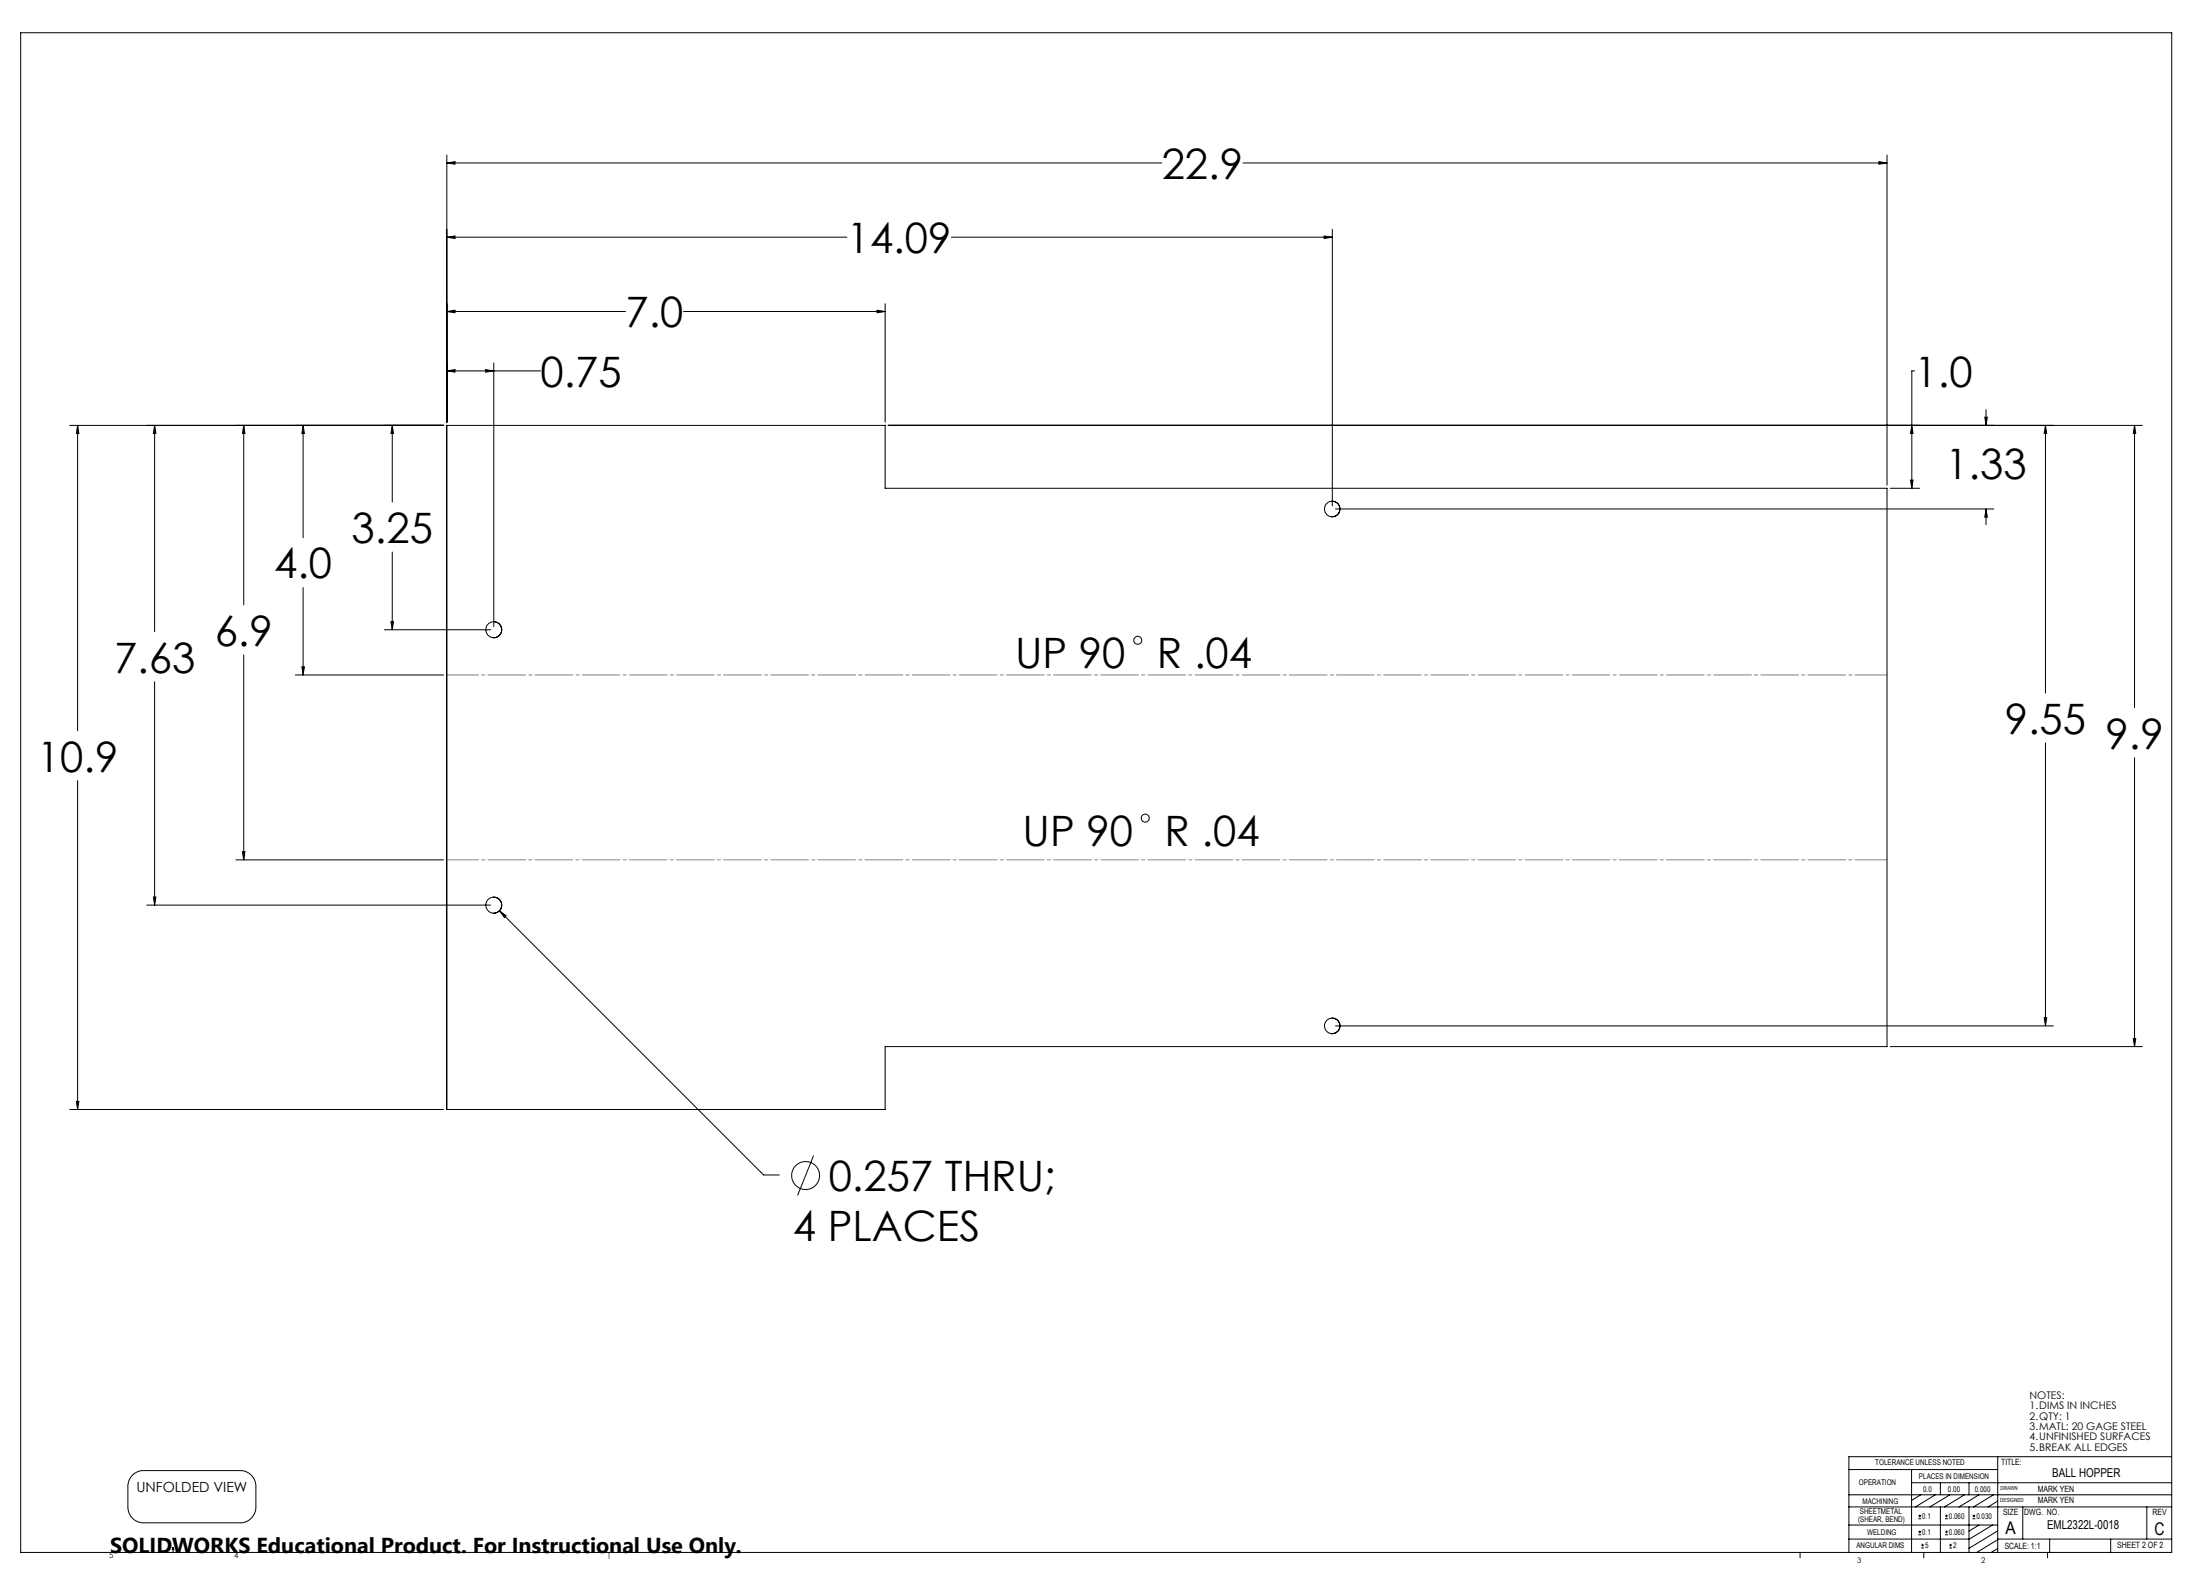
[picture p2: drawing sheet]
<svg xmlns="http://www.w3.org/2000/svg" width="889mm" height="635mm" viewBox="0 0 889 635" stroke-linecap="round" stroke-linejoin="round" font-family="sans-serif">
<g fill="none" stroke="#000" stroke-width=".4">
<path d="M8.4 13.2h869.2v613.9h-869.2zM180.6 65.8l3.3-.5v1zM180.6 62.7v107.9M180.6 65.8h288.8M502.3 65.8h260.2M759.2 65.3l3.3 .5-3.3 .5zM762.5 62.7v133.3M180.6 95.8l3.3-.5v1zM180.6 95.8h161.6M384.5 95.8h153.9M535.1 95.3l3.3 .5-3.3 .5zM538.4 92.6v111.7"/>
<path d="M180.6 125.8l3.3-.5v1zM180.6 125.8h72.2M276.2 125.8h81.5M354.4 125.3l3.3 .5-3.3 .5zM357.7 122.7v47.9M180.6 149.8l3.3-.5v1zM180.6 149.8h37.8M196.3 149.3l3.2 .5-3.2 .5zM199.5 146.6v106.5M773.7 149.8h-1.2v47.4M28.2 171.8h151.1M31.4 171.8l.5 3.3h-1z"/>
<path d="M31.4 171.8v123.4M62.5 171.8l.5 3.3h-1zM62.5 171.8v83.4M98.5 171.8l.5 3.3h-1zM98.5 171.8v72.5M122.5 171.8l.5 3.3h-1zM122.5 171.8v45.4M158.5 171.8l.5 3.3h-1zM158.5 171.8v31M180.5 171.8h177.2v25.4h404.8v225.6h-404.8v25.4h-177.2zM359 171.8h506.7M772.5 171.8l.5 3.3h-1z"/>
<path d="M802 168.5h1.1l-.6 3.3zM802.5 165.5v6.3M826.6 171.8v108.2M826.6 171.8l.5 3.3h-1.1zM862.5 171.8v114.1M862.5 171.8l.5 3.3h-1zM763.8 197.2h11.9M772 193.9h1l-.5 3.3zM538.3 202.4a3.2 3.2 0 0 1 3.2 3.2 3.2 3.2 0 0 1-3.2 3.2M539.6 205.6h266.1M802.5 205.6v6.3M802.5 205.6l.6 3.3h-1.1z"/>
<path d="M122.5 237.3v35.4M158.5 223v31.4M155.3 254.4h43M158 251.1h1l-.5 3.3zM199.5 251.1a3.3 3.3 0 0 1 3.2 3.3 3.3 3.3 0 0 1-3.2 3.2M62.5 275.4v90.2M98.5 264.5v82.8M119.3 272.7h59.9M122 269.3h1l-.5 3.4zM31.4 315.3v132.9M826.6 300.1v114.3M862.5 306.1v116.7"/>
<path d="M95.3 347.3h83.9M98 344h1l-.5 3.3zM59.3 365.6h139M62 362.3h1l-.5 3.3zM199.5 362.4a3.3 3.3 0 0 1 3.2 3.2 3.3 3.3 0 0 1-3.2 3.3M201.9 367.9l2.6 2-.7 .7zM201.9 367.9l106.7 106.7h6.3M538.3 411.2a3.2 3.2 0 0 1 3.2 3.2 3.2 3.2 0 0 1-3.2 3.2M539.6 414.4h290.1M826 411.1h1.1l-.5 3.3zM862 419.5h1l-.5 3.3zM763.8 422.8h101.9"/>
<path d="M28.2 448.2h151.1M30.9 444.9h1l-.5 3.3zM328.8 466.8l-6.5 16.1M53.7 595.8l2.1-1.4 1.9-.4h39.3a6.4 6.4 0 0 1 6.4 6.4v8.4a6.3 6.3 0 0 1-6.4 6.3h-39a6.3 6.3 0 0 1-6.3-6.3v-9.1l.7-2.2zM747.1 593.6h60.2M772.4 598.9h105.2M772.4 593.6v33.4M784.1 598.9v4.9M795.7 598.9v4.9M807.3 588.4v38.7M877.4 588.4h-130.3v38.7M747.1 608.7h130.3"/>
<path d="M747.1 603.8h130.5M747.1 616h60.2M775.2 620h1.2M775.2 618.8h1.2M775.2 613.5h1.2M775.2 612.4h1.2M775.8 611.8v1.1M775.8 618.2v1.2M776.2 603.8l-3.8 2.3M782.1 603.8l-8.1 4.9M784.1 608.7v18.3M786 613.5h1.1"/>
<path d="M786 612.4h1.1M786 620h1.1M786 618.8h1.1M786.6 611.8v1.1M786.6 618.2v1.2M787.9 603.8l-8 4.9M793.8 603.8l-8.1 4.9M795.7 608.7v18.4M797.1 613.5h1.1M797.1 612.4h1.1M797.6 611.8v1.1M799.7 616l-4 2.5"/>
<path d="M799.7 603.8l-8.1 4.9M805.2 616l-9.5 5.8M805.6 603.8l-8.1 4.9M807.3 618.4l-11.6 7M807.3 606.4l-3.9 2.3M817.4 608.7v13M867.5 608.7v13M70 625.1v2.1M70 625.1l.3 .8h-.7zM727.4 627.1v2.1M747.1 621.7h48.6M776.3 625.3h1.2"/>
<path d="M776.3 624.1h1.2M776.9 623.6v1.1M777.4 627.1v2.1M787.6 625.3h1.2M787.6 624.1h1.2M788.2 623.6v1.1M807.3 621.7h70.1M807.3 621.9l-8.5 5.2M807.3 625.5l-2.6 1.6M827.4 627.1v2.1M828.3 621.7v5.4M852.9 621.7v5.4"/>
<circle cx="538.4" cy="205.6" r="3.2"/>
<circle cx="199.6" cy="254.4" r="3.2"/>
<circle cx="459.8" cy="258.6" r="1.61"/>
<circle cx="462.8" cy="330.5" r="1.62"/>
<circle cx="199.6" cy="365.6" r="3.2"/>
<circle cx="538.4" cy="414.4" r="3.2"/>
<circle cx="325.5" cy="474.9" r="5.6"/>
</g>
<path d="M762.5 272.6h-582M180.5 347.3h582" fill="none" stroke="#808080" stroke-width=".4" stroke-dasharray="15.2 1.3 1.3 1.3" stroke-dashoffset="2.4"/>
<path d="M30.9 444.9h1l-.5 3.3zM31.4 171.8l.5 3.3h-1zM62.5 171.8l.5 3.3h-1zM62 362.3h1l-.5 3.3zM158.5 171.8l.5 3.3h-1zM158 251.1h1l-.5 3.3zM772.5 171.8l.5 3.3h-1zM772 193.9h1l-.5 3.3zM862.5 171.8l.5 3.3h-1zM862 419.5h1l-.5 3.3zM180.6 149.8l3.3-.5v1zM196.3 149.3l3.2 .5-3.2 .5zM802 168.5h1.1l-.6 3.3zM802.5 205.6l.6 3.3h-1.1zM826.6 171.8l.5 3.3h-1.1zM826 411.1h1.1l-.5 3.3zM180.6 125.8l3.3-.5v1zM354.4 125.3l3.3 .5-3.3 .5zM180.6 65.8l3.3-.5v1zM759.2 65.3l3.3 .5-3.3 .5zM180.6 95.8l3.3-.5v1zM535.1 95.3l3.3 .5-3.3 .5zM201.9 367.9l1.9 2.7 .7-.7zM122.5 171.8l.5 3.3h-1zM122 269.3h1l-.5 3.4zM98.5 171.8l.5 3.3h-1zM98 344h1l-.5 3.3z" fill="#000"/>
<g font-size="16.9">
<text x="469.5" y="72.2">22.9</text>
<text x="342.2" y="102.2">14.09</text>
<text x="252.7" y="132.2">7.0</text>
<text x="218.4" y="156.2">0.75</text>
<text x="773.7" y="156.2">1.0</text>
<text x="786.1" y="193.6">1.33</text>
<text x="142.1" y="219.3">3.25</text>
<text x="110.8" y="233.7">4.0</text>
<text x="86.8" y="260.8">6.9</text>
<text x="410.2" y="269.9">UP 90</text>
<text x="467.5" y="269.9">R .04</text>
<text x="46.1" y="271.7">7.63</text>
<text x="810.1" y="296.4">9.55</text>
<text x="850.8" y="302.4">9.9</text>
<text x="15" y="311.7">10.9</text>
<text x="413.2" y="341.7">UP 90</text>
<text x="470.5" y="341.7">R .04</text>
<text x="334.9" y="481">0.257 THRU;</text>
<text x="320.4" y="501.4">4 PLACES</text>
</g>
<text font-size="8.7" x="44.4" y="627.3">SOLIDWORKS Educational Product. For Instructional Use Only.</text>
<g font-size="7.1">
<text x="810.4" y="619.8">A</text>
<text x="870.7" y="620">C</text>
</g>
<text font-size="5.6" x="55.1" y="602.8">UNFOLDED VIEW</text>
<g font-size="4.9">
<text x="829.3" y="596.8">BALL HOPPER</text>
<text x="827.2" y="617.8">EML2322L-0018</text>
</g>
<g font-size="4.2">
<text x="820.1" y="565.1">NOTES:</text>
<text x="820.1" y="569.2">1.DIMS IN INCHES</text>
<text x="820.1" y="573.4">2.QTY: 1</text>
<text x="820.1" y="577.6">3.MATL: 20 GAGE STEEL</text>
<text x="820.1" y="581.8">4.UNFINISHED SURFACES</text>
<text x="820.1" y="585.9">5.BREAK ALL EDGES</text>
</g>
<g font-size="3.5">
<text x="808.7" y="591.9">TITLE:</text>
<text x="823.4" y="602.5">MARK YEN</text>
<text x="809.4" y="611.9">SIZE</text>
<text x="818" y="611.9">DWG. NO.</text>
<text x="823.4" y="607.3">MARK YEN</text>
<text x="869.8" y="612">REV</text>
<text x="810.1" y="625.5">SCALE: 1:1</text>
<text x="855.5" y="625.5">SHEET 2 OF 2</text>
</g>
<g font-size="3.2">
<text x="757.8" y="591.9">TOLERANCE UNLESS NOTED</text>
<text x="775.4" y="597.3">PLACES IN DIMENSION</text>
<text x="751.2" y="600">OPERATION</text>
<text x="777.1" y="602.6">0.0</text>
<text x="787.2" y="602.6">0.00</text>
<text x="798" y="602.6">0.000</text>
<text x="751.6" y="611.6">SHEETMETAL</text>
<text x="752.6" y="607.4">MACHINING</text>
<text x="750.8" y="614.8">(SHEAR, BEND)</text>
<text x="776.8" y="613.4">0.1</text>
<text x="787.5" y="613.4">0.060</text>
<text x="798.6" y="613.4">0.030</text>
<text x="754.5" y="619.9">WELDING</text>
<text x="776.8" y="619.9">0.1</text>
<text x="787.5" y="619.9">0.060</text>
<text x="44.2" y="629.5">5</text>
<text x="94.6" y="629.4">4</text>
<text x="245.4" y="629.7">1</text>
<text x="750.2" y="625.1">ANGULAR DIMS</text>
<text x="777.9" y="625.2">5</text>
<text x="789.2" y="625.2">2</text>
<text x="750.5" y="631.5">3</text>
<text x="800.6" y="631.5">2</text>
</g>
<g font-size="2.3">
<text x="808.4" y="602">DRAWN</text>
<text x="808.3" y="606.9">DESIGNED</text>
</g>
</svg>
